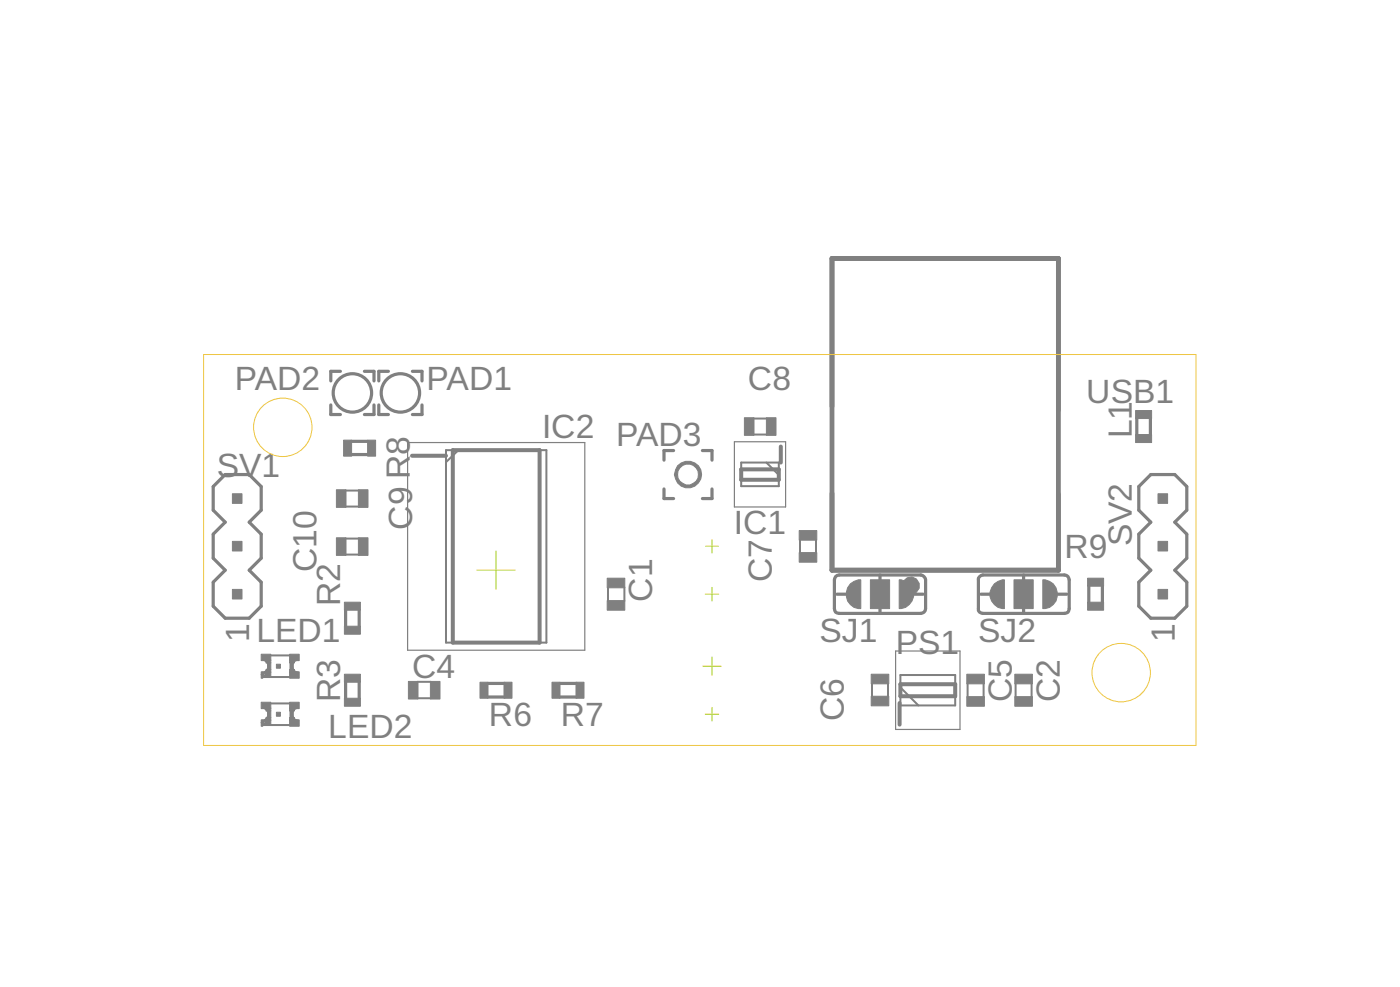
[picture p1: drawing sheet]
<svg xmlns="http://www.w3.org/2000/svg" width="74mm" height="52mm" viewBox="0 0 74 52" stroke-linecap="round" stroke-linejoin="round" font-family="sans-serif">
<path d="M25.2 30.2h2.1M26.2 29.1v2.1M37.2 35.2h1M37.3 37.8h.7M37.3 31.4h.7M37.3 28.9h.7M37.7 28.6v.7M37.7 31.1v.7M37.7 34.8v.9M37.7 37.4v.7" fill="none" stroke="#afd134" stroke-width=".05"/>
<g fill="none" stroke="#808080" stroke-width=".17">
<path d="M18 19.6h-.5v.6M19.3 19.6h.5v.6M20.6 19.6h-.6v.6M21.8 19.6h.5v.6M11.9 25.1h1.3l.6 .6v1.3l-.6 .6 .6 .7v1.2l-.6 .7 .6 .6v1.3l-.6 .6h-1.3l-.6-.6v-1.3l.6-.6-.6-.7v-1.2l.6-.7-.6-.6v-1.3zM17.5 21.4v.5h.5M18.3 32.3v.8M18.3 36.1v.8M18.6 24h.9M18.6 23.3h.9M19 32.3v.8M19 36.1v.8"/>
<path d="M19.8 21.4v.5h-.5M20 21.4v.5h.6M22.3 21.4v.5h-.5M25.8 36.9h.9M25.8 36.2h.9M29.6 36.9h.9M29.6 36.2h.9M35.1 25.9v.5h.5M35.6 23.8h-.5v.5M37.2 23.8h.5v.5M37.7 25.9v.5h-.5M44.2 30.5l.2-.1h4.4l.2 .3v1.6l-.3 .1h-4.4l-.1-.2z"/>
<path d="M44.3 31.4h.5M46.6 30.4v.3M46.6 32.2v.2M48.3 31.4h.6M51.8 30.5l.2-.1h4.4l.2 .3v1.6l-.3 .1h-4.4l-.1-.1v-1.7zM51.9 31.4h.5M54.2 30.4v.3M54.2 32.2v.2M55.9 31.4h.6M57.6 31v.9M58.3 31v.9M60.2 22.1v.9"/>
<path d="M60.3 25.7l.6-.6h1.3l.6 .6v1.3l-.6 .6 .6 .7v1.2l-.6 .7 .6 .6v1.3l-.6 .6h-1.3l-.6-.6v-1.3l.6-.6-.6-.7v-1.2l.6-.7-.6-.6zM60.9 22.1v.9"/>
<circle cx="18.6" cy="20.8" r="1.02"/>
<circle cx="21.2" cy="20.8" r="1.02"/>
</g>
<path d="M44 13.7h12v16.5h-12z" fill="none" stroke="#808080" stroke-width=".25"/>
<g fill="#808080" stroke="#808080" stroke-width=".05">
<path d="M14.6 35.1h.2v.2h-.2z"/>
<path d="M14.6 37.7h.2v.2h-.2z"/>
<path d="M12.3 28.6h.5v.5h-.5z"/>
<path d="M12.3 31.2h.5v.5h-.5z"/>
<path d="M12.3 26.1h.5v.5h-.5z"/>
<path d="M61.3 28.6h.5v.5h-.5z"/>
<path d="M61.3 31.2h.5v.5h-.5z"/>
<path d="M61.3 26.1h.5v.5h-.5z"/>
<path d="M46.1 30.7h1v1.5h-1z"/>
<path d="M32.1 30.6h1v.5h-1z"/>
<path d="M32.1 31.8h1v.5h-1z"/>
<path d="M53.7 36.9h.9v.5h-.9z"/>
<path d="M53.7 35.7h.9v.5h-.9z"/>
<path d="M13.8 34.6h.5v.3h-.5z"/>
<path d="M14.1 35.4h.2v.2h-.2z"/>
<path d="M14.1 34.9h.2v.2h-.2z"/>
<path d="M14.2 35.1h.1v.3h-.1z"/>
<path d="M15.3 34.6h.5v.3h-.5z"/>
<path d="M15.3 35.5h.5v.4h-.5z"/>
<path d="M15.3 34.9h.3v.2h-.3z"/>
<path d="M15.3 35.4h.3v.2h-.3z"/>
<path d="M15.3 35.1h.2v.3h-.2z"/>
<path d="M14 35.5h.3v.3h-.3z"/>
<path d="M13.8 35.5h.1v.4h-.1z"/>
<path d="M13.8 37.1h.5v.4h-.5z"/>
<path d="M14.1 38h.2v.1h-.2z"/>
<path d="M14.1 37.4h.2v.2h-.2z"/>
<path d="M14.2 37.6h.1v.4h-.1z"/>
<path d="M15.3 37.1h.5v.4h-.5z"/>
<path d="M15.3 38.1h.5v.3h-.5z"/>
<path d="M15.3 37.4h.3v.2h-.3z"/>
<path d="M15.3 38h.3v.1h-.3z"/>
<path d="M15.3 37.6h.2v.4h-.2z"/>
<path d="M14 38.1h.3v.3h-.3z"/>
<path d="M13.8 38.1h.1v.3h-.1z"/>
<path d="M18.2 31.9h.9v.4h-.9z"/>
<path d="M18.2 33.1h.9v.4h-.9z"/>
<path d="M18.2 35.7h.9v.4h-.9z"/>
<path d="M18.2 36.9h.9v.5h-.9z"/>
<path d="M26.7 36.1h.4v.8h-.4z"/>
<path d="M25.4 36.1h.4v.8h-.4z"/>
<path d="M29.2 36.1h.4v.8h-.4z"/>
<path d="M30.5 36.1h.4v.8h-.4z"/>
<path d="M21.6 36h.5v1h-.5z"/>
<path d="M22.8 36h.5v1h-.5z"/>
<path d="M51.2 36.9h.9v.5h-.9z"/>
<path d="M51.2 35.7h.9v.5h-.9z"/>
<path d="M46.1 35.7h.9v.5h-.9z"/>
<path d="M46.1 36.8h.9v.5h-.9z"/>
<path d="M42.3 28.1h.9v.5h-.9z"/>
<path d="M42.3 29.2h.9v.5h-.9z"/>
<path d="M40.6 22.1h.5v.9h-.5z"/>
<path d="M39.4 22.1h.5v.9h-.5z"/>
<path d="M60.1 21.7h.8v.4h-.8z"/>
<path d="M60.1 23h.8v.4h-.8z"/>
<path d="M53.7 30.7h1v1.5h-1z"/>
<path d="M19 25.9h.5v.9h-.5z"/>
<path d="M17.8 25.9h.5v.9h-.5z"/>
<path d="M19.5 23.3h.4v.8h-.4z"/>
<path d="M18.2 23.3h.4v.8h-.4z"/>
<path d="M19 28.4h.5v1h-.5z"/>
<path d="M17.8 28.4h.5v1h-.5z"/>
<path d="M57.6 30.6h.8v.4h-.8z"/>
<path d="M57.6 31.9h.8v.4h-.8z"/>
</g>
<path d="M21.8 24.1h1.8M24 23.8h4.6v10.2h-4.6zM39.2 24.8h2v.6h-2zM41.3 23.6v.9M47.6 37.2v1.1M47.6 36.2h2.9v.6h-2.9z" fill="none" stroke="#808080" stroke-width=".21"/>
<g fill="#808080" stroke="#808080" stroke-width=".05">
<path d="M45 30.9l.6-.2v1.5a.76 .76 0 0 1-.8-.5 .76 .76 0 0 1 .2-.8z" fill-rule="evenodd"/>
<path d="M47.6 30.7a.76 .76 0 0 1 .8 .7 .76 .76 0 0 1-.8 .8z" fill-rule="evenodd"/>
<path d="M13.9 35.6h.2v.2h-.2l-.1-.1h.2v.1l-.2-.1z" fill-rule="evenodd"/>
<path d="M13.9 38.1h.2v.2h-.2l-.1-.1h.2h-.2z" fill-rule="evenodd"/>
<path d="M55.2 30.7a.76 .76 0 0 1 .8 .7 .76 .76 0 0 1-.8 .8z" fill-rule="evenodd"/>
<path d="M52.6 30.9l.5-.2v1.5a.76 .76 0 0 1-.7-.5 .76 .76 0 0 1 .2-.8z" fill-rule="evenodd"/>
<path d="M35.9 24.6a.72 .72 0 0 1 1.1 .1 .72 .72 0 0 1-.4 1.1 .72 .72 0 0 1-.9-.7h.2a.56 .56 0 0 1 .8-.5 .56 .56 0 0 1 .1 1 .56 .56 0 0 1-.9-.3v-.2h-.2z" fill-rule="evenodd"/>
<circle cx="48.2" cy="31" r=".46"/>
</g>
<g fill="none" stroke="#808080" stroke-width=".11">
<path d="M13.9 34.9a.35 .35 0 0 1 .3 .3 .35 .35 0 0 1-.3 .4M13.9 37.4a.35 .35 0 0 1 .3 .4 .35 .35 0 0 1-.3 .3M13.9 35.8h1.4M13.9 38.4h1.4M14.3 34.7h1.1M14.3 37.2h1.1M15.8 34.9a.35 .35 0 0 0-.3 .3 .35 .35 0 0 0 .3 .4M15.8 37.4a.35 .35 0 0 0-.3 .4 .35 .35 0 0 0 .3 .3M18.3 26.8h.7M18.3 26h.7M18.3 29.3h.7M18.3 28.5h.7"/>
<path d="M22.1 36.1h.7M22.1 36.9h.7M23.6 23.8h5.3v10.2h-5.3zM24.3 23.8l-.7 .6M32.2 31.1v.7M33 31.1v.7M39.2 24.5h2v1.2h-2zM39.9 23h.7M39.9 22.1h.7M40.6 24.5l.6 .6M42.3 28.6v.7M43.2 28.6v.7"/>
<path d="M46.1 36.2v.7M47 36.2v.7M47.6 35.7h2.9v1.6h-2.9zM47.6 36.4l1 .9M51.2 36.2v.7M52 36.2v.7M53.7 36.2v.7M54.6 36.2v.7"/>
</g>
<path d="M21.6 23.4h9.3v11h-9.3zM38.9 23.4h2.7v3.4h-2.7zM47.4 34.4h3.4v4.2h-3.4z" fill="none" stroke="#808080" stroke-width=".06"/>
<g fill="none" stroke="#eec643" stroke-width=".05">
<path d="M10.8 18.8h52.5v20.6h-52.5z"/>
<circle cx="15" cy="22.6" r="1.55"/>
<circle cx="59.3" cy="35.6" r="1.55"/>
</g>
<g font-size="1.8" fill="#808080">
<text x="12.4" y="20.7">PAD2</text>
<text x="22.6" y="20.7">PAD1</text>
<text x="28.7" y="23.2">IC2</text>
<text x="32.6" y="23.6">PAD3</text>
<text x="39.6" y="20.7">C8</text>
<text x="57.5" y="21.3">USB1</text>
<text x="59.9" y="23.2" transform="rotate(-90 59.9 23.2)">L1</text>
<text x="11.5" y="25.2">SV1</text>
<text x="21.8" y="28" transform="rotate(-90 21.8 28)">C9 R8</text>
<text x="38.8" y="28.3">IC1</text>
<text x="56.3" y="29.5">R9</text>
<text x="59.9" y="28.9" transform="rotate(-90 59.9 28.9)">SV2</text>
<text x="13.2" y="34" transform="rotate(-90 13.2 34)">1</text>
<text x="13.6" y="34">LED1</text>
<text x="16.7" y="30.3" transform="rotate(-90 16.7 30.3)">C10</text>
<text x="18" y="32.1" transform="rotate(-90 18 32.1)">R2</text>
<text x="21.8" y="35.9">C4</text>
<text x="34.5" y="31.8" transform="rotate(-90 34.5 31.8)">C1</text>
<text x="40.8" y="30.8" transform="rotate(-90 40.8 30.8)">C7</text>
<text x="43.4" y="34">SJ1</text>
<text x="47.4" y="34.6">PS1</text>
<text x="51.8" y="34">SJ2</text>
<text x="62.2" y="34" transform="rotate(-90 62.2 34)">1</text>
<text x="17.4" y="39">LED2</text>
<text x="18" y="37.1" transform="rotate(-90 18 37.1)">R3</text>
<text x="25.9" y="38.4">R6</text>
<text x="29.7" y="38.4">R7</text>
<text x="44.7" y="38.2" transform="rotate(-90 44.7 38.2)">C6</text>
<text x="53.5" y="37.1" transform="rotate(-90 53.5 37.1)">C5</text>
<text x="56.1" y="37.1" transform="rotate(-90 56.1 37.1)">C2</text>
</g>
</svg>
